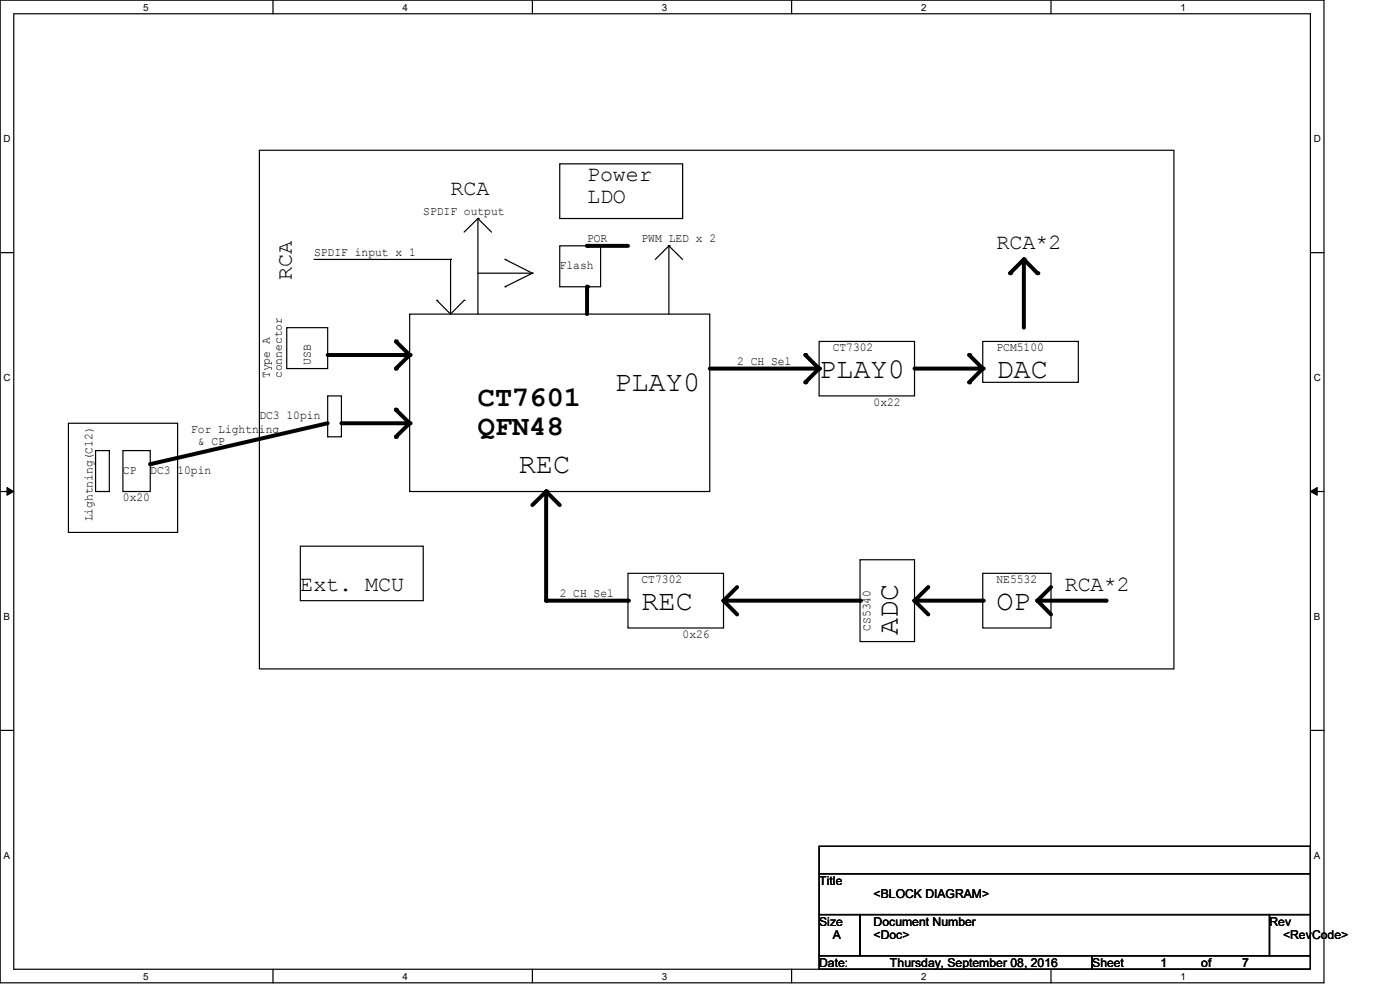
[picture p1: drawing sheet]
<svg xmlns="http://www.w3.org/2000/svg" width="297mm" height="210mm" viewBox="0 0 297 210" stroke-linecap="round" stroke-linejoin="round" font-family="sans-serif">
<path d="M0 0h280.9v208.5h-280.9zM2.9 2.9h275.1v202.7h-275.1z" fill="none" stroke="#000" stroke-width=".25"/>
<g fill="#fff">
<path d="M30.4 .3h1.1v2.4h-1.1z"/>
<path d="M30.4 205.9h1.1v2.3h-1.1z"/>
</g>
<path d="M57.9 0v2.9M57.9 205.6v2.9" fill="none" stroke="#000" stroke-width=".25"/>
<g fill="#fff">
<path d="M85.4 .3h1.1v2.4h-1.1z"/>
<path d="M85.4 205.9h1.1v2.3h-1.1z"/>
</g>
<path d="M112.9 0v2.9M112.9 205.6v2.9" fill="none" stroke="#000" stroke-width=".25"/>
<g fill="#fff">
<path d="M140.4 .3h1.2v2.4h-1.2z"/>
<path d="M140.4 205.9h1.2v2.3h-1.2z"/>
</g>
<path d="M167.9 0v2.9M167.9 205.6v2.9" fill="none" stroke="#000" stroke-width=".25"/>
<g fill="#fff">
<path d="M195.4 .3h1.2v2.4h-1.2z"/>
<path d="M195.4 205.9h1.2v2.3h-1.2z"/>
</g>
<path d="M223 0v2.9M223 205.6v2.9" fill="none" stroke="#000" stroke-width=".25"/>
<g fill="#fff">
<path d="M250.4 .3h1.2v2.4h-1.2z"/>
<path d="M250.4 205.9h1.2v2.3h-1.2z"/>
<path d="M.8 28.2h1.4v2.4h-1.4z"/>
<path d="M278.7 28.2h1.5v2.4h-1.5z"/>
<path d="M.8 78.9h1.4v2.3h-1.4z"/>
<path d="M278.7 78.9h1.5v2.3h-1.5z"/>
</g>
<path d="M0 53.6h2.9M278 53.6h2.9" fill="none" stroke="#000" stroke-width=".25"/>
<g fill="#fff">
<path d="M.8 129.6h1.3v2.3h-1.3z"/>
<path d="M278.7 129.6h1.4v2.3h-1.4z"/>
</g>
<path d="M0 104.3h2.9M278 104.3h2.9" fill="none" stroke="#000" stroke-width=".25"/>
<path d="M1.5 103.4l1.4 .9-1.4 .8zM278 104.3l1.4-.9v1.7z" fill="#000" stroke="#000" stroke-width=".21"/>
<g fill="#fff">
<path d="M.8 180.3h1.3v2.3h-1.3z"/>
<path d="M278.7 180.3h1.4v2.3h-1.4z"/>
</g>
<g fill="none" stroke="#000" stroke-width=".25">
<path d="M55 31.9h194v110h-194zM118.7 34.8h26.1v11.6h-26.1zM66.6 55h29M95.6 55h.1M95.6 55v11.6M101.4 46.4h.1M101.4 58h11.5M101.4 46.4v20.2M101.4 46.4l-2.9 2.8M101.4 46.4l2.9 2.8M107.1 55h.1M107.1 55l5.8 3"/>
<path d="M112.9 58h.1M112.9 58l-5.8 2.8M118.7 52.2h8.7v8.6h-8.7zM141.9 52.2h.1M141.9 52.2v14.4M141.9 52.2l2.9 2.8M141.9 52.2l-2.9 2.8M60.8 69.5h8.7v8.7h-8.7zM86.9 66.6h63.7v37.7h-63.7zM92.7 63.7h.1M92.7 63.7l2.9 2.9M98.5 63.7h.1"/>
<path d="M98.5 63.7l-2.9 2.9M107.1 60.8h.1M173.8 72.4h20.2v11.6h-20.2zM208.5 72.4h20.3v8.7h-20.3zM14.5 89.8h23.2v23.1h-23.2zM20.3 95.6h2.9v8.7h-2.9zM26.1 95.6h5.8v8.7h-5.8zM69.5 84h2.9v8.7h-2.9zM63.7 115.9h26.1v11.5h-26.1zM182.5 118.7h11.5v17.4h-11.5zM133.2 121.6h20.3v11.6h-20.3zM208.5 121.6h14.5v11.6h-14.5z"/>
<path d="M0 154.9h2.9M278 154.9h2.9M173.8 179.5h104.2v5.8h-104.2zM173.8 185.3h104.2v8.7h-104.2zM173.8 194h8.7v8.7h-8.7zM182.5 194h86.8v8.7h-86.8zM269.3 194h8.7v8.7h-8.7zM173.8 202.7h57.9v2.9h-57.9zM231.7 202.7h46.3v2.9h-46.3z"/>
</g>
<g fill="none" stroke="#000" stroke-width=".85">
<path d="M124.5 52.2h8.7M217.2 55v14.5M217.2 55l2.9 3M217.2 55l-2.9 3M69.5 75.3h17.4M84 72.4l2.9 2.9M86.9 75.3l-2.9 2.9M124.5 60.8v5.8M150.6 78.2h23.2M170.9 75.3l2.9 2.9M173.8 78.2l-2.9 2.9M194 78.2h14.5"/>
<path d="M205.6 75.3l2.9 2.9M208.5 78.2l-2.9 2.9M69.5 89.8l-37.6 8.7M72.4 89.8h14.5M84 86.9l2.9 2.9M86.9 89.8l-2.9 2.9M115.9 104.3v23.1h17.3M115.9 104.3l-3 2.8M115.9 104.3l2.8 2.8M153.5 127.4h29M153.5 127.4l2.9 2.9M156.4 124.5l-2.9 2.9"/>
<path d="M194 127.4h14.5M194 127.4l2.9 2.9M196.9 124.5l-2.9 2.9M220.1 127.4h14.5M220.1 127.4l2.9 2.9M223 124.5l-2.9 2.9"/>
</g>
<g fill="#000">
<circle cx="124.5" cy="52.2" r=".42"/>
<circle cx="214.3" cy="58" r=".42"/>
<circle cx="217.2" cy="55" r=".42"/>
<circle cx="220.1" cy="58" r=".42"/>
<circle cx="84" cy="72.4" r=".42"/>
<circle cx="84" cy="78.2" r=".42"/>
<circle cx="86.9" cy="75.3" r=".42"/>
<circle cx="124.5" cy="60.8" r=".42"/>
<circle cx="170.9" cy="75.3" r=".42"/>
<circle cx="173.8" cy="78.2" r=".42"/>
<circle cx="205.6" cy="75.3" r=".42"/>
<circle cx="208.5" cy="78.2" r=".42"/>
<circle cx="31.9" cy="98.5" r=".42"/>
<circle cx="84" cy="92.7" r=".42"/>
<circle cx="84" cy="86.9" r=".42"/>
<circle cx="86.9" cy="89.8" r=".42"/>
<circle cx="170.9" cy="81.1" r=".42"/>
<circle cx="205.6" cy="81.1" r=".42"/>
<circle cx="115.9" cy="104.3" r=".42"/>
<circle cx="115.9" cy="127.4" r=".42"/>
<circle cx="133.2" cy="127.4" r=".42"/>
<circle cx="153.5" cy="127.4" r=".42"/>
<circle cx="182.5" cy="127.4" r=".42"/>
<circle cx="194" cy="127.4" r=".42"/>
<circle cx="208.5" cy="127.4" r=".42"/>
<circle cx="220.1" cy="127.4" r=".42"/>
<circle cx="234.6" cy="127.4" r=".42"/>
</g>
<g font-size="6.1">
<text x="130.3" y="83">PLAY0</text>
<text x="173.8" y="80.1">PLAY0</text>
<text x="211.4" y="80.1">DAC</text>
<text x="101.4" y="86.2">CT7601</text>
<text x="101.4" y="92.2">QFN48</text>
<text x="110.1" y="100.4">REC</text>
<text x="136.1" y="129.4">REC</text>
<text x="211.4" y="129.4">OP</text>
<text x="190.5" y="134.7" transform="rotate(-90 190.5 134.7)">ADC</text>
</g>
<g font-size="4.6">
<text x="95.6" y="41.4">RCA</text>
<text x="124.5" y="38.4">Power</text>
<text x="124.5" y="43.1">LDO</text>
<text x="211.4" y="52.9">RCA*2</text>
<text x="61.9" y="59.4" transform="rotate(-90 61.9 59.4)">RCA</text>
<text x="63.7" y="125.3">Ext. MCU</text>
<text x="225.9" y="125.3">RCA*2</text>
</g>
<g font-size="2.6">
<text x="89.8" y="45.5">SPDIF output</text>
<text x="124.5" y="51.3">POR</text>
<text x="136.1" y="51.3">PWM LED x 2</text>
<text x="66.6" y="54.2">SPDIF input x 1</text>
<text x="118.7" y="57.1">Flash</text>
<text x="65.9" y="77.3" transform="rotate(-90 65.9 77.3)">USB</text>
<text x="156.4" y="77.4">2 CH Sel</text>
<text x="176.7" y="74.5">CT7302</text>
<text x="211.4" y="74.5">PCM5100</text>
<text x="57.2" y="80.2" transform="rotate(-90 57.2 80.2)">Type A</text>
<text x="59.8" y="80.2" transform="rotate(-90 59.8 80.2)">connector</text>
<text x="55" y="89">DC3 10pin</text>
<text x="185.3" y="86.1">0x22</text>
<text x="40.6" y="91.9">For Lightning</text>
<text x="42" y="94.4">&amp; CP</text>
<text x="26.1" y="100.5">CP</text>
<text x="31.9" y="100.5">DC3 10pin</text>
<text x="26.1" y="106.3">0x20</text>
<text x="19.6" y="110.6" transform="rotate(-90 19.6 110.6)">Lightning(C12)</text>
<text x="136.1" y="123.7">CT7302</text>
<text x="211.4" y="123.7">NE5532</text>
<text x="118.7" y="126.6">2 CH Sel</text>
<text x="144.8" y="135.3">0x26</text>
<text x="184.7" y="133.8" transform="rotate(-90 184.7 133.8)">CS5340</text>
<text x="173.8" y="187.7">Title</text>
<text x="185.3" y="190.6">&lt;BLOCK DIAGRAM&gt;</text>
<text x="173.8" y="196.3">Size</text>
<text x="185.3" y="196.3">Document Number</text>
<text x="269.3" y="196.3">Rev</text>
<text x="176.7" y="199.3">A</text>
<text x="185.3" y="199.3">&lt;Doc&gt;</text>
<text x="272.2" y="199.3">&lt;RevCode&gt;</text>
<text x="173.8" y="205.1">Date:</text>
<text x="188.8" y="205.1">Thursday, September 08, 2016</text>
<text x="231.7" y="205.1">Sheet</text>
<text x="246.2" y="205.1">1</text>
<text x="254.8" y="205.1">of</text>
<text x="263.5" y="205.1">7</text>
</g>
<g font-size="2.1">
<text x="30.4" y="2.2">5</text>
<text x="85.4" y="2.2">4</text>
<text x="140.4" y="2.2">3</text>
<text x="195.4" y="2.2">2</text>
<text x="250.4" y="2.2">1</text>
<text x=".8" y="30.1">D</text>
<text x="278.7" y="30.1">D</text>
<text x=".8" y="80.8">C</text>
<text x="278.7" y="80.8">C</text>
<text x=".8" y="131.5">B</text>
<text x="278.7" y="131.5">B</text>
<text x=".8" y="182.2">A</text>
<text x="278.7" y="182.2">A</text>
<text x="30.4" y="207.8">5</text>
<text x="85.4" y="207.8">4</text>
<text x="140.4" y="207.8">3</text>
<text x="195.4" y="207.8">2</text>
<text x="250.4" y="207.8">1</text>
</g>
</svg>
